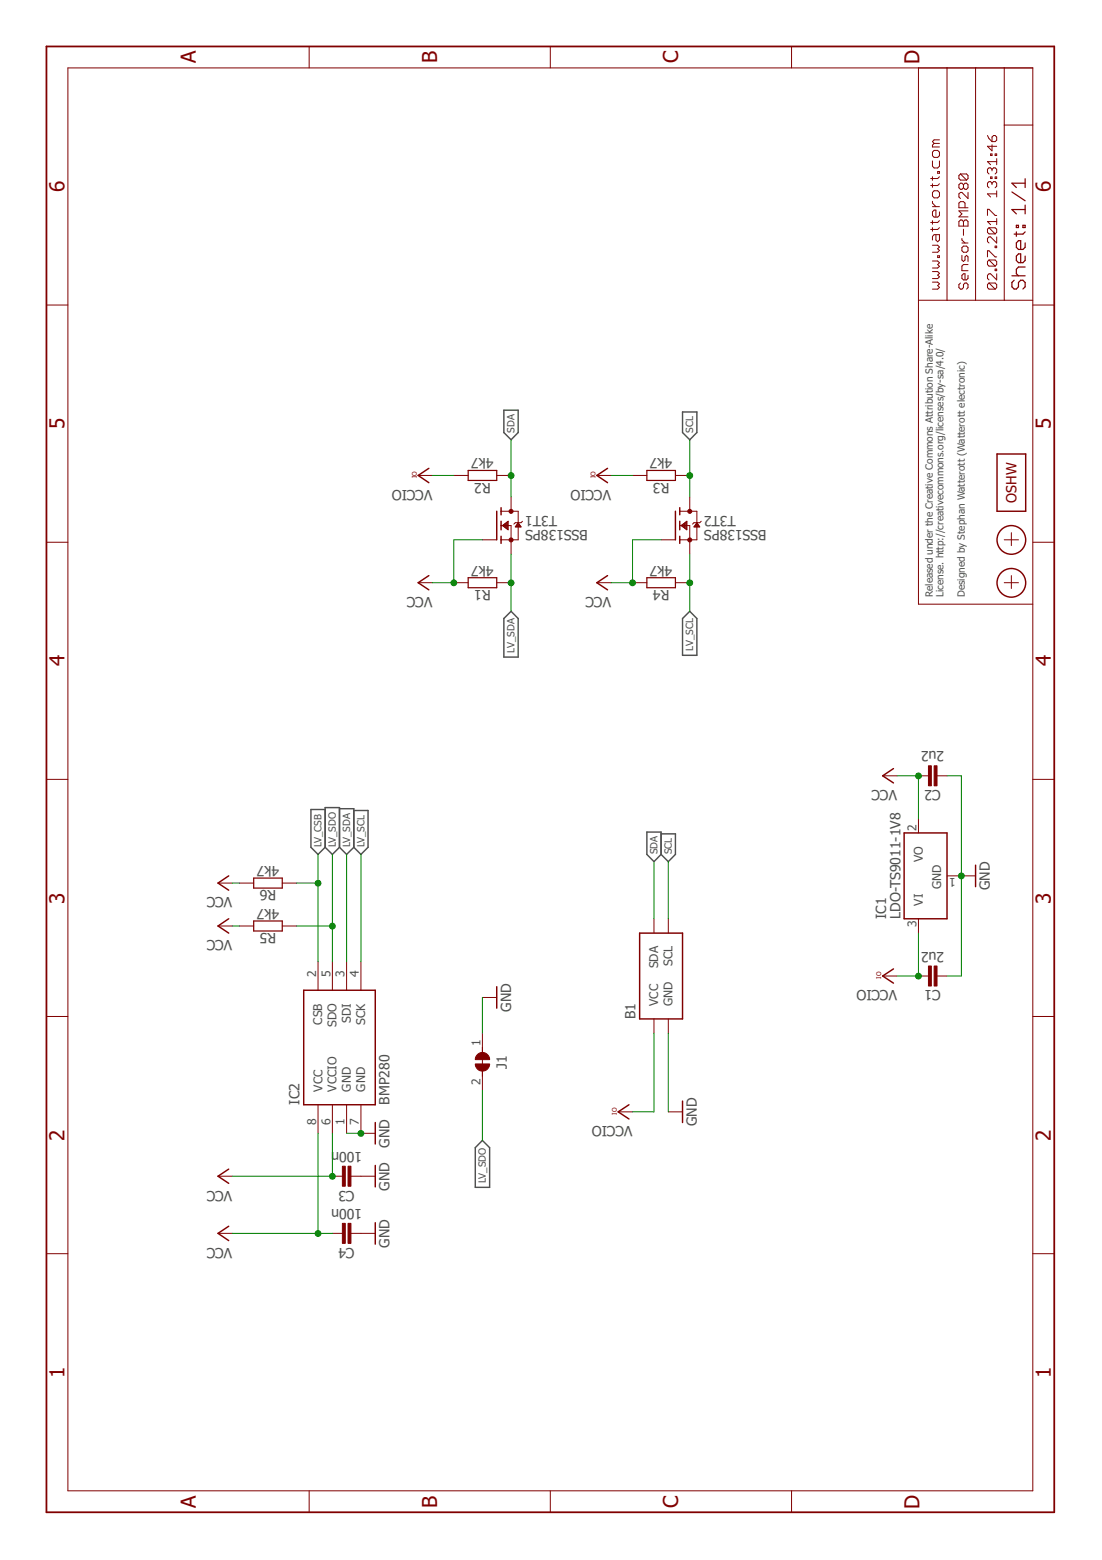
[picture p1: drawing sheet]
<?xml version="1.0" encoding="utf-8"?>
<!DOCTYPE eagle SYSTEM "eagle.dtd">
<eagle version="7.7.0">
<drawing>
<settings>
<setting alwaysvectorfont="no"/>
<setting verticaltext="up"/>
</settings>
<grid distance="0.1" unitdist="inch" unit="inch" style="lines" multiple="1" display="no" altdistance="0.01" altunitdist="inch" altunit="inch"/>
<schematic xreflabel="%F%N/%S.%C%R" xrefpart="/%S.%C%R">
<libraries>
<library name="we-symbol">
<symbols>
<symbol name="PASSER">
<wire x1="-1.016" y1="0" x2="1.27" y2="0" width="0.127" layer="94"/>
<wire x1="0" y1="1.27" x2="0" y2="-1.27" width="0.127" layer="94"/>
<circle x="0" y="0" radius="2.54" width="0.254" layer="94"/>
</symbol>
<symbol name="OSHW_LOGO">
<wire x1="5.08" y1="2.54" x2="5.08" y2="-2.54" width="0.254" layer="94"/>
<wire x1="5.08" y1="-2.54" x2="-5.08" y2="-2.54" width="0.254" layer="94"/>
<wire x1="-5.08" y1="-2.54" x2="-5.08" y2="2.54" width="0.254" layer="94"/>
<wire x1="-5.08" y1="2.54" x2="5.08" y2="2.54" width="0.254" layer="94"/>
<text x="0" y="0" size="1.778" layer="94" align="center">OSHW</text>
</symbol>
<symbol name="A4L-LOC">
<wire x1="256.54" y1="3.81" x2="256.54" y2="8.89" width="0.1016" layer="94"/>
<wire x1="256.54" y1="8.89" x2="256.54" y2="13.97" width="0.1016" layer="94"/>
<wire x1="256.54" y1="13.97" x2="256.54" y2="19.05" width="0.1016" layer="94"/>
<wire x1="256.54" y1="19.05" x2="256.54" y2="24.13" width="0.1016" layer="94"/>
<wire x1="161.29" y1="3.81" x2="161.29" y2="24.13" width="0.1016" layer="94"/>
<wire x1="161.29" y1="24.13" x2="215.265" y2="24.13" width="0.1016" layer="94"/>
<wire x1="215.265" y1="24.13" x2="256.54" y2="24.13" width="0.1016" layer="94"/>
<wire x1="246.38" y1="3.81" x2="246.38" y2="8.89" width="0.1016" layer="94"/>
<wire x1="246.38" y1="8.89" x2="256.54" y2="8.89" width="0.1016" layer="94"/>
<wire x1="246.38" y1="8.89" x2="215.265" y2="8.89" width="0.1016" layer="94"/>
<wire x1="215.265" y1="8.89" x2="215.265" y2="3.81" width="0.1016" layer="94"/>
<wire x1="215.265" y1="8.89" x2="215.265" y2="13.97" width="0.1016" layer="94"/>
<wire x1="215.265" y1="13.97" x2="256.54" y2="13.97" width="0.1016" layer="94"/>
<wire x1="215.265" y1="13.97" x2="215.265" y2="19.05" width="0.1016" layer="94"/>
<wire x1="215.265" y1="19.05" x2="256.54" y2="19.05" width="0.1016" layer="94"/>
<wire x1="215.265" y1="19.05" x2="215.265" y2="24.13" width="0.1016" layer="94"/>
<frame x1="0" y1="0" x2="260.35" y2="179.07" columns="6" rows="4" layer="94"/>
<text x="217.17" y="15.24" size="1.778" layer="94" font="vector">&gt;DRAWING_NAME</text>
<text x="217.17" y="10.16" size="1.778" layer="94" font="vector">&gt;LAST_DATE_TIME</text>
<text x="230.505" y="5.08" size="2.54" layer="94" font="vector">&gt;SHEET</text>
<text x="217.17" y="5.08" size="2.54" layer="94" font="vector">Sheet:</text>
<text x="217.17" y="20.32" size="2.032" layer="94" font="vector">www.watterott.com</text>
</symbol>
</symbols>
<devicesets>
<deviceset name="PASSER" prefix="X">
<gates>
<gate name="X" symbol="PASSER" x="0" y="0"/>
</gates>
<devices>
<device name="-07" package="PASSER_07MM">
<technologies>
<technology name=""/>
</technologies>
</device>
<device name="-04" package="PASSER_04MM">
<technologies>
<technology name=""/>
</technologies>
</device>
</devices>
</deviceset>
<deviceset name="OSHW_LOGO" prefix="LOGO">
<gates>
<gate name="L" symbol="OSHW_LOGO" x="0" y="0"/>
</gates>
<devices>
<device name="X0100" package="OSHW_6X100">
<technologies>
<technology name=""/>
</technologies>
</device>
<device name="X0150" package="OSHW_6X150">
<technologies>
<technology name=""/>
</technologies>
</device>
<device name="X0200" package="OSHW_6X200">
<technologies>
<technology name=""/>
</technologies>
</device>
<device name="X0070" package="OSHW_6X70">
<technologies>
<technology name=""/>
</technologies>
</device>
</devices>
</deviceset>
<deviceset name="FRAME-A4L" prefix="FRAME">
<gates>
<gate name="F" symbol="A4L-LOC" x="0" y="0"/>
</gates>
<devices>
<device name="">
<technologies>
<technology name=""/>
</technologies>
</device>
</devices>
</deviceset>
</devicesets>
</library>
<library name="we-rcl">
<symbols>
<symbol name="JUMPER2">
<wire x1="0.381" y1="0.635" x2="0.381" y2="-0.635" width="1.27" layer="94" curve="-180" cap="flat"/>
<wire x1="-0.381" y1="-0.635" x2="-0.381" y2="0.635" width="1.27" layer="94" curve="-180" cap="flat"/>
<wire x1="2.54" y1="0" x2="1.651" y2="0" width="0.1524" layer="94"/>
<wire x1="-2.54" y1="0" x2="-1.651" y2="0" width="0.1524" layer="94"/>
<text x="0" y="2.54" size="1.778" layer="95" align="bottom-center">&gt;NAME</text>
<pin name="2" x="5.08" y="0" visible="pad" length="short" direction="pas" rot="R180"/>
<pin name="1" x="-5.08" y="0" visible="pad" length="short" direction="pas"/>
</symbol>
<symbol name="CAPACITOR">
<pin name="1" x="-2.54" y="0" visible="off" length="point" direction="pas" swaplevel="1"/>
<pin name="2" x="2.54" y="0" visible="off" length="point" direction="pas" swaplevel="1" rot="R180"/>
<text x="0" y="2.54" size="1.778" layer="95" align="bottom-center">&gt;NAME</text>
<text x="0" y="-2.54" size="1.778" layer="96" align="top-center">&gt;VALUE</text>
<wire x1="-2.54" y1="0" x2="-0.762" y2="0" width="0.1524" layer="94"/>
<wire x1="2.54" y1="0" x2="0.762" y2="0" width="0.1524" layer="94"/>
<rectangle x1="-1.27" y1="-0.254" x2="2.286" y2="0.254" layer="94" rot="R90"/>
<rectangle x1="-2.286" y1="-0.254" x2="1.27" y2="0.254" layer="94" rot="R90"/>
</symbol>
<symbol name="RESISTOR">
<pin name="1" x="-5.08" y="0" visible="off" length="short" direction="pas" swaplevel="1"/>
<pin name="2" x="5.08" y="0" visible="off" length="short" direction="pas" swaplevel="1" rot="R180"/>
<wire x1="-2.54" y1="0.889" x2="2.54" y2="0.889" width="0.2032" layer="94"/>
<wire x1="2.54" y1="0.889" x2="2.54" y2="-0.889" width="0.2032" layer="94"/>
<wire x1="2.54" y1="-0.889" x2="-2.54" y2="-0.889" width="0.2032" layer="94"/>
<wire x1="-2.54" y1="-0.889" x2="-2.54" y2="0.889" width="0.2032" layer="94"/>
<text x="0" y="1.27" size="1.778" layer="95" align="bottom-center">&gt;NAME</text>
<text x="0" y="-1.27" size="1.778" layer="96" align="top-center">&gt;VALUE</text>
</symbol>
</symbols>
<devicesets>
<deviceset name="JUMPER2" prefix="J">
<gates>
<gate name="J" symbol="JUMPER2" x="0" y="0"/>
</gates>
<devices>
<device name="-0603" package="JUMPER2-0603">
<connects>
<connect gate="J" pin="1" pad="1"/>
<connect gate="J" pin="2" pad="2"/>
</connects>
<technologies>
<technology name=""/>
</technologies>
</device>
<device name="-0603-NC" package="JUMPER2-0603_NC">
<connects>
<connect gate="J" pin="1" pad="1"/>
<connect gate="J" pin="2" pad="2"/>
</connects>
<technologies>
<technology name=""/>
</technologies>
</device>
<device name="-0402" package="JUMPER2-0402">
<connects>
<connect gate="J" pin="1" pad="1"/>
<connect gate="J" pin="2" pad="2"/>
</connects>
<technologies>
<technology name=""/>
</technologies>
</device>
<device name="-0402-NC" package="JUMPER2-0402_NC">
<connects>
<connect gate="J" pin="1" pad="1"/>
<connect gate="J" pin="2" pad="2"/>
</connects>
<technologies>
<technology name=""/>
</technologies>
</device>
<device name="-0201" package="JUMPER2-0201">
<connects>
<connect gate="J" pin="1" pad="1"/>
<connect gate="J" pin="2" pad="2"/>
</connects>
<technologies>
<technology name=""/>
</technologies>
</device>
<device name="-0201-NC" package="JUMPER2-0201_NC">
<connects>
<connect gate="J" pin="1" pad="1"/>
<connect gate="J" pin="2" pad="2"/>
</connects>
<technologies>
<technology name=""/>
</technologies>
</device>
</devices>
</deviceset>
<deviceset name="CAPACITOR" prefix="C" uservalue="yes">
<gates>
<gate name="C" symbol="CAPACITOR" x="0" y="0"/>
</gates>
<devices>
<device name="-0402" package="C0402">
<connects>
<connect gate="C" pin="1" pad="1"/>
<connect gate="C" pin="2" pad="2"/>
</connects>
<technologies>
<technology name=""/>
</technologies>
</device>
<device name="-0603" package="C0603">
<connects>
<connect gate="C" pin="1" pad="1"/>
<connect gate="C" pin="2" pad="2"/>
</connects>
<technologies>
<technology name=""/>
</technologies>
</device>
<device name="-0805" package="C0805">
<connects>
<connect gate="C" pin="1" pad="1"/>
<connect gate="C" pin="2" pad="2"/>
</connects>
<technologies>
<technology name=""/>
</technologies>
</device>
<device name="-1206" package="C1206">
<connects>
<connect gate="C" pin="1" pad="1"/>
<connect gate="C" pin="2" pad="2"/>
</connects>
<technologies>
<technology name=""/>
</technologies>
</device>
<device name="-0201" package="C0201">
<connects>
<connect gate="C" pin="1" pad="1"/>
<connect gate="C" pin="2" pad="2"/>
</connects>
<technologies>
<technology name=""/>
</technologies>
</device>
<device name="-1210" package="C1210">
<connects>
<connect gate="C" pin="1" pad="1"/>
<connect gate="C" pin="2" pad="2"/>
</connects>
<technologies>
<technology name=""/>
</technologies>
</device>
<device name="-1808" package="C1808">
<connects>
<connect gate="C" pin="1" pad="1"/>
<connect gate="C" pin="2" pad="2"/>
</connects>
<technologies>
<technology name=""/>
</technologies>
</device>
<device name="-1812" package="C1812">
<connects>
<connect gate="C" pin="1" pad="1"/>
<connect gate="C" pin="2" pad="2"/>
</connects>
<technologies>
<technology name=""/>
</technologies>
</device>
<device name="-1825" package="C1825">
<connects>
<connect gate="C" pin="1" pad="1"/>
<connect gate="C" pin="2" pad="2"/>
</connects>
<technologies>
<technology name=""/>
</technologies>
</device>
</devices>
</deviceset>
<deviceset name="RESISTOR" prefix="R" uservalue="yes">
<gates>
<gate name="R" symbol="RESISTOR" x="0" y="0"/>
</gates>
<devices>
<device name="-0603" package="C0603">
<connects>
<connect gate="R" pin="1" pad="1"/>
<connect gate="R" pin="2" pad="2"/>
</connects>
<technologies>
<technology name=""/>
</technologies>
</device>
<device name="-0805" package="C0805">
<connects>
<connect gate="R" pin="1" pad="1"/>
<connect gate="R" pin="2" pad="2"/>
</connects>
<technologies>
<technology name=""/>
</technologies>
</device>
<device name="-0402" package="C0402">
<connects>
<connect gate="R" pin="1" pad="1"/>
<connect gate="R" pin="2" pad="2"/>
</connects>
<technologies>
<technology name=""/>
</technologies>
</device>
<device name="-1206" package="C1206">
<connects>
<connect gate="R" pin="1" pad="1"/>
<connect gate="R" pin="2" pad="2"/>
</connects>
<technologies>
<technology name=""/>
</technologies>
</device>
<device name="-0201" package="C0201">
<connects>
<connect gate="R" pin="1" pad="1"/>
<connect gate="R" pin="2" pad="2"/>
</connects>
<technologies>
<technology name=""/>
</technologies>
</device>
<device name="-1210" package="C1210">
<connects>
<connect gate="R" pin="1" pad="1"/>
<connect gate="R" pin="2" pad="2"/>
</connects>
<technologies>
<technology name=""/>
</technologies>
</device>
<device name="-1808" package="C1808">
<connects>
<connect gate="R" pin="1" pad="1"/>
<connect gate="R" pin="2" pad="2"/>
</connects>
<technologies>
<technology name=""/>
</technologies>
</device>
<device name="-1812" package="C1812">
<connects>
<connect gate="R" pin="1" pad="1"/>
<connect gate="R" pin="2" pad="2"/>
</connects>
<technologies>
<technology name=""/>
</technologies>
</device>
<device name="-1825" package="C1825">
<connects>
<connect gate="R" pin="1" pad="1"/>
<connect gate="R" pin="2" pad="2"/>
</connects>
<technologies>
<technology name=""/>
</technologies>
</device>
<device name="-07" package="R0207/7">
<connects>
<connect gate="R" pin="1" pad="1"/>
<connect gate="R" pin="2" pad="2"/>
</connects>
<technologies>
<technology name=""/>
</technologies>
</device>
<device name="-10" package="R0207/10">
<connects>
<connect gate="R" pin="1" pad="1"/>
<connect gate="R" pin="2" pad="2"/>
</connects>
<technologies>
<technology name=""/>
</technologies>
</device>
<device name="-12" package="R0207/12">
<connects>
<connect gate="R" pin="1" pad="1"/>
<connect gate="R" pin="2" pad="2"/>
</connects>
<technologies>
<technology name=""/>
</technologies>
</device>
<device name="-15" package="R0207/15">
<connects>
<connect gate="R" pin="1" pad="1"/>
<connect gate="R" pin="2" pad="2"/>
</connects>
<technologies>
<technology name=""/>
</technologies>
</device>
<device name="10LP" package="R0207/10-LARGE_PADS">
<connects>
<connect gate="R" pin="1" pad="1"/>
<connect gate="R" pin="2" pad="2"/>
</connects>
<technologies>
<technology name=""/>
</technologies>
</device>
</devices>
</deviceset>
</devicesets>
</library>
<library name="supply1">
<symbols>
<symbol name="GND">
<wire x1="-1.905" y1="0" x2="1.905" y2="0" width="0.254" layer="94"/>
<text x="-2.54" y="-2.54" size="1.778" layer="96">&gt;VALUE</text>
<pin name="GND" x="0" y="2.54" visible="off" length="short" direction="sup" rot="R270"/>
</symbol>
<symbol name="VCC">
<wire x1="1.27" y1="-1.905" x2="0" y2="0" width="0.254" layer="94"/>
<wire x1="0" y1="0" x2="-1.27" y2="-1.905" width="0.254" layer="94"/>
<text x="-2.54" y="-2.54" size="1.778" layer="96" rot="R90">&gt;VALUE</text>
<pin name="VCC" x="0" y="-2.54" visible="off" length="short" direction="sup" rot="R90"/>
</symbol>
<symbol name="VCCIO">
<wire x1="1.27" y1="-1.905" x2="0" y2="0" width="0.254" layer="94"/>
<wire x1="0" y1="0" x2="-1.27" y2="-1.905" width="0.254" layer="94"/>
<text x="-2.54" y="-2.54" size="1.778" layer="96" rot="R90">&gt;VALUE</text>
<text x="-0.508" y="0.254" size="0.8128" layer="94">IO</text>
<pin name="VCCIO" x="0" y="-2.54" visible="off" length="short" direction="sup" rot="R90"/>
</symbol>
</symbols>
<devicesets>
<deviceset name="GND" prefix="GND">
<gates>
<gate name="1" symbol="GND" x="0" y="0"/>
</gates>
<devices>
<device name="">
<technologies>
<technology name=""/>
</technologies>
</device>
</devices>
</deviceset>
<deviceset name="VCC" prefix="P+">
<gates>
<gate name="VCC" symbol="VCC" x="0" y="0"/>
</gates>
<devices>
<device name="">
<technologies>
<technology name=""/>
</technologies>
</device>
</devices>
</deviceset>
<deviceset name="VCCIO" prefix="VCC">
<gates>
<gate name="G$1" symbol="VCCIO" x="0" y="0"/>
</gates>
<devices>
<device name="">
<technologies>
<technology name=""/>
</technologies>
</device>
</devices>
</deviceset>
</devicesets>
</library>
<library name="we-sensor">
<symbols>
<symbol name="BMP280">
<pin name="GND@1" x="-15.24" y="0" length="middle" direction="pwr"/>
<pin name="CSB" x="15.24" y="5.08" length="middle" direction="in" rot="R180"/>
<pin name="SDI" x="15.24" y="0" length="middle" rot="R180"/>
<pin name="SCK" x="15.24" y="-2.54" length="middle" rot="R180"/>
<pin name="SDO" x="15.24" y="2.54" length="middle" rot="R180"/>
<pin name="VCCIO" x="-15.24" y="2.54" length="middle" direction="pwr"/>
<pin name="GND@2" x="-15.24" y="-2.54" length="middle" direction="pwr"/>
<pin name="VCC" x="-15.24" y="5.08" length="middle" direction="pwr"/>
<wire x1="10.16" y1="7.62" x2="-10.16" y2="7.62" width="0.254" layer="94"/>
<wire x1="-10.16" y1="7.62" x2="-10.16" y2="-5.08" width="0.254" layer="94"/>
<wire x1="-10.16" y1="-5.08" x2="10.16" y2="-5.08" width="0.254" layer="94"/>
<wire x1="10.16" y1="-5.08" x2="10.16" y2="7.62" width="0.254" layer="94"/>
<text x="-10.16" y="10.16" size="1.778" layer="95" align="top-left">&gt;NAME</text>
<text x="-10.16" y="-7.62" size="1.778" layer="96">&gt;VALUE</text>
</symbol>
</symbols>
<devicesets>
<deviceset name="BMP280" prefix="IC">
<gates>
<gate name="IC" symbol="BMP280" x="0" y="0"/>
</gates>
<devices>
<device name="" package="LGA8">
<connects>
<connect gate="IC" pin="CSB" pad="2"/>
<connect gate="IC" pin="GND@1" pad="1"/>
<connect gate="IC" pin="GND@2" pad="7"/>
<connect gate="IC" pin="SCK" pad="4"/>
<connect gate="IC" pin="SDI" pad="3"/>
<connect gate="IC" pin="SDO" pad="5"/>
<connect gate="IC" pin="VCC" pad="8"/>
<connect gate="IC" pin="VCCIO" pad="6"/>
</connects>
<technologies>
<technology name=""/>
</technologies>
</device>
</devices>
</deviceset>
</devicesets>
</library>
<library name="we-power">
<symbols>
<symbol name="78XX">
<wire x1="-7.62" y1="-5.08" x2="7.62" y2="-5.08" width="0.254" layer="94"/>
<wire x1="7.62" y1="-5.08" x2="7.62" y2="2.54" width="0.254" layer="94"/>
<wire x1="7.62" y1="2.54" x2="-7.62" y2="2.54" width="0.254" layer="94"/>
<wire x1="-7.62" y1="2.54" x2="-7.62" y2="-5.08" width="0.254" layer="94"/>
<text x="-7.62" y="5.715" size="1.778" layer="95">&gt;NAME</text>
<text x="-7.62" y="3.175" size="1.778" layer="96">&gt;VALUE</text>
<text x="-2.286" y="-4.064" size="1.524" layer="95">GND</text>
<pin name="VI" x="-10.16" y="0" length="short" direction="in"/>
<pin name="GND" x="0" y="-7.62" visible="pad" length="short" direction="pas" rot="R90"/>
<pin name="VO" x="10.16" y="0" length="short" direction="pas" rot="R180"/>
</symbol>
</symbols>
<devicesets>
<deviceset name="LDO" prefix="IC">
<gates>
<gate name="A" symbol="78XX" x="0" y="0"/>
</gates>
<devices>
<device name="-TS5204-3V3" package="SOT23">
<connects>
<connect gate="A" pin="GND" pad="3"/>
<connect gate="A" pin="VI" pad="2"/>
<connect gate="A" pin="VO" pad="1"/>
</connects>
<technologies>
<technology name="">
<attribute name="NRND" value="NRND" constant="no"/>
</technology>
</technologies>
</device>
<device name="-TS1117-3V3" package="SOT223">
<connects>
<connect gate="A" pin="GND" pad="1"/>
<connect gate="A" pin="VI" pad="3"/>
<connect gate="A" pin="VO" pad="2 4"/>
</connects>
<technologies>
<technology name=""/>
</technologies>
</device>
<device name="-78MXX" package="SOT252">
<connects>
<connect gate="A" pin="GND" pad="2"/>
<connect gate="A" pin="VI" pad="1"/>
<connect gate="A" pin="VO" pad="3"/>
</connects>
<technologies>
<technology name=""/>
</technologies>
</device>
<device name="-TS1117-5V" package="SOT223">
<connects>
<connect gate="A" pin="GND" pad="1"/>
<connect gate="A" pin="VI" pad="3"/>
<connect gate="A" pin="VO" pad="2 4"/>
</connects>
<technologies>
<technology name=""/>
</technologies>
</device>
<device name="-TS5204-5V" package="SOT23">
<connects>
<connect gate="A" pin="GND" pad="3"/>
<connect gate="A" pin="VI" pad="2"/>
<connect gate="A" pin="VO" pad="1"/>
</connects>
<technologies>
<technology name="">
<attribute name="NRND" value="NRND" constant="no"/>
</technology>
</technologies>
</device>
<device name="-TS9011-5V" package="SOT23">
<connects>
<connect gate="A" pin="GND" pad="1"/>
<connect gate="A" pin="VI" pad="3"/>
<connect gate="A" pin="VO" pad="2"/>
</connects>
<technologies>
<technology name=""/>
</technologies>
</device>
<device name="-TS9011-3V3" package="SOT23">
<connects>
<connect gate="A" pin="GND" pad="1"/>
<connect gate="A" pin="VI" pad="3"/>
<connect gate="A" pin="VO" pad="2"/>
</connects>
<technologies>
<technology name=""/>
</technologies>
</device>
</devices>
</deviceset>
</devicesets>
</library>
<library name="we-transistor">
<symbols>
<symbol name="MOSFET_N-CHN">
<text x="2.54" y="0" size="1.778" layer="95">&gt;NAME</text>
<text x="2.54" y="-2.54" size="1.778" layer="96">&gt;VALUE</text>
<pin name="G" x="-5.08" y="-2.54" visible="off" length="short" direction="pas"/>
<pin name="D" x="0" y="5.08" visible="off" length="short" direction="pas" rot="R270"/>
<pin name="S" x="0" y="-5.08" visible="off" length="short" direction="pas" rot="R90"/>
<wire x1="-1.778" y1="0.762" x2="-1.778" y2="0" width="0.254" layer="94"/>
<wire x1="-1.778" y1="0" x2="-1.778" y2="-0.762" width="0.254" layer="94"/>
<wire x1="-1.778" y1="3.175" x2="-1.778" y2="2.54" width="0.254" layer="94"/>
<wire x1="-1.778" y1="2.54" x2="-1.778" y2="1.905" width="0.254" layer="94"/>
<wire x1="-1.778" y1="0" x2="0" y2="0" width="0.1524" layer="94"/>
<wire x1="0" y1="0" x2="0" y2="-2.54" width="0.1524" layer="94"/>
<wire x1="-1.778" y1="-1.905" x2="-1.778" y2="-2.54" width="0.254" layer="94"/>
<wire x1="-1.778" y1="-2.54" x2="-1.778" y2="-3.175" width="0.254" layer="94"/>
<wire x1="-2.54" y1="2.54" x2="-2.54" y2="-2.54" width="0.254" layer="94"/>
<wire x1="0" y1="-2.54" x2="-1.778" y2="-2.54" width="0.1524" layer="94"/>
<wire x1="1.27" y1="2.54" x2="1.27" y2="0.508" width="0.1524" layer="94"/>
<wire x1="1.27" y1="0.508" x2="1.27" y2="-2.54" width="0.1524" layer="94"/>
<wire x1="0" y1="-2.54" x2="1.27" y2="-2.54" width="0.1524" layer="94"/>
<wire x1="-1.778" y1="2.54" x2="1.27" y2="2.54" width="0.1524" layer="94"/>
<wire x1="2.032" y1="0.762" x2="1.778" y2="0.508" width="0.1524" layer="94"/>
<wire x1="1.778" y1="0.508" x2="1.27" y2="0.508" width="0.1524" layer="94"/>
<wire x1="1.27" y1="0.508" x2="0.762" y2="0.508" width="0.1524" layer="94"/>
<wire x1="0.762" y1="0.508" x2="0.508" y2="0.254" width="0.1524" layer="94"/>
<circle x="0" y="-2.54" radius="0.3592" width="0" layer="94"/>
<circle x="0" y="2.54" radius="0.3592" width="0" layer="94"/>
<polygon width="0.1524" layer="94">
<vertex x="1.27" y="0.508"/>
<vertex x="0.762" y="-0.254"/>
<vertex x="1.778" y="-0.254"/>
</polygon>
<polygon width="0.1524" layer="94">
<vertex x="-1.524" y="0"/>
<vertex x="-0.508" y="0.762"/>
<vertex x="-0.508" y="-0.762"/>
</polygon>
</symbol>
</symbols>
<devicesets>
<deviceset name="BSS138PS" prefix="T">
<gates>
<gate name="T1" symbol="MOSFET_N-CHN" x="0" y="10.16"/>
<gate name="T2" symbol="MOSFET_N-CHN" x="0" y="-10.16"/>
</gates>
<devices>
<device name="" package="SOT363">
<connects>
<connect gate="T1" pin="D" pad="6"/>
<connect gate="T1" pin="G" pad="2"/>
<connect gate="T1" pin="S" pad="1"/>
<connect gate="T2" pin="D" pad="3"/>
<connect gate="T2" pin="G" pad="5"/>
<connect gate="T2" pin="S" pad="4"/>
</connects>
<technologies>
<technology name=""/>
</technologies>
</device>
</devices>
</deviceset>
</devicesets>
</library>
<library name="we-board">
<symbols>
<symbol name="SENSEBOX_I2C">
<wire x1="-7.62" y1="2.54" x2="-7.62" y2="-5.08" width="0.254" layer="94"/>
<wire x1="-7.62" y1="-5.08" x2="7.62" y2="-5.08" width="0.254" layer="94"/>
<wire x1="7.62" y1="-5.08" x2="7.62" y2="2.54" width="0.254" layer="94"/>
<wire x1="7.62" y1="2.54" x2="-7.62" y2="2.54" width="0.254" layer="94"/>
<text x="-7.62" y="5.08" size="1.778" layer="95" align="top-left">&gt;NAME</text>
<text x="-7.62" y="-7.62" size="1.778" layer="96">&gt;Value</text>
<pin name="SDA" x="10.16" y="0" visible="pin" length="short" rot="R180"/>
<pin name="SCL" x="10.16" y="-2.54" visible="pin" length="short" rot="R180"/>
<pin name="VCC" x="-10.16" y="0" visible="pin" length="short" direction="pwr"/>
<pin name="GND" x="-10.16" y="-2.54" visible="pin" length="short" direction="pwr"/>
</symbol>
</symbols>
<devicesets>
<deviceset name="SENSEBOX_I2C" prefix="B" uservalue="yes">
<gates>
<gate name="BOARD" symbol="SENSEBOX_I2C" x="0" y="0"/>
</gates>
<devices>
<device name="" package="SENSEBOX_I2C">
<connects>
<connect gate="BOARD" pin="GND" pad="GND"/>
<connect gate="BOARD" pin="SCL" pad="SCL"/>
<connect gate="BOARD" pin="SDA" pad="SDA"/>
<connect gate="BOARD" pin="VCC" pad="VCC"/>
</connects>
<technologies>
<technology name=""/>
</technologies>
</device>
</devices>
</deviceset>
</devicesets>
</library>
</libraries>
<attributes>
</attributes>
<variantdefs>
</variantdefs>
<classes>
<class number="0" name="default" width="0" drill="0">
</class>
</classes>
<parts>
<part name="GND1" library="supply1" deviceset="GND" device=""/>
<part name="P+1" library="supply1" deviceset="VCC" device=""/>
<part name="J1" library="we-rcl" deviceset="JUMPER2" device="-0402-NC"/>
<part name="GND3" library="supply1" deviceset="GND" device=""/>
<part name="GND4" library="supply1" deviceset="GND" device=""/>
<part name="P+3" library="supply1" deviceset="VCC" device=""/>
<part name="X1" library="we-symbol" deviceset="PASSER" device="-07"/>
<part name="X2" library="we-symbol" deviceset="PASSER" device="-07"/>
<part name="LOGO2" library="we-symbol" deviceset="OSHW_LOGO" device="X0070"/>
<part name="IC2" library="we-sensor" deviceset="BMP280" device=""/>
<part name="IC1" library="we-power" deviceset="LDO" device="-TS9011-3V3" value="LDO-TS9011-1V8"/>
<part name="C1" library="we-rcl" deviceset="CAPACITOR" device="-0402" value="2u2"/>
<part name="C2" library="we-rcl" deviceset="CAPACITOR" device="-0402" value="2u2"/>
<part name="C3" library="we-rcl" deviceset="CAPACITOR" device="-0402" value="100n"/>
<part name="C4" library="we-rcl" deviceset="CAPACITOR" device="-0402" value="100n"/>
<part name="P+2" library="supply1" deviceset="VCC" device=""/>
<part name="GND2" library="supply1" deviceset="GND" device=""/>
<part name="R2" library="we-rcl" deviceset="RESISTOR" device="-0402" value="4k7"/>
<part name="R1" library="we-rcl" deviceset="RESISTOR" device="-0402" value="4k7"/>
<part name="VCC1" library="supply1" deviceset="VCCIO" device=""/>
<part name="P+5" library="supply1" deviceset="VCC" device=""/>
<part name="R3" library="we-rcl" deviceset="RESISTOR" device="-0402" value="4k7"/>
<part name="R4" library="we-rcl" deviceset="RESISTOR" device="-0402" value="4k7"/>
<part name="VCC2" library="supply1" deviceset="VCCIO" device=""/>
<part name="VCC3" library="supply1" deviceset="VCCIO" device=""/>
<part name="GND5" library="supply1" deviceset="GND" device=""/>
<part name="P+6" library="supply1" deviceset="VCC" device=""/>
<part name="VCC4" library="supply1" deviceset="VCCIO" device=""/>
<part name="T3" library="we-transistor" deviceset="BSS138PS" device=""/>
<part name="GND6" library="supply1" deviceset="GND" device=""/>
<part name="B1" library="we-board" deviceset="SENSEBOX_I2C" device=""/>
<part name="R5" library="we-rcl" deviceset="RESISTOR" device="-0402" value="4k7"/>
<part name="R6" library="we-rcl" deviceset="RESISTOR" device="-0402" value="4k7"/>
<part name="P+4" library="supply1" deviceset="VCC" device=""/>
<part name="P+7" library="supply1" deviceset="VCC" device=""/>
<part name="FRAME1" library="we-symbol" deviceset="FRAME-A4L" device=""/>
</parts>
<sheets>
<sheet>
<plain>
<wire x1="82.55" y1="101.6" x2="77.47" y2="101.6" width="0.1524" layer="94"/>
<text x="162.56" y="22.86" size="1.27" layer="95" align="top-left">Released under the Creative Commons Attribution Share-Alike 
License. http://creativecommons.org/licenses/by-sa/4.0/

Designed by Stephan Watterott (Watterott electronic)</text>
</plain>
<instances>
<instance part="GND1" gate="1" x="67.31" y="120.65"/>
<instance part="P+1" gate="VCC" x="165.1" y="113.03"/>
<instance part="J1" gate="J" x="80.01" y="101.6" rot="R180"/>
<instance part="GND3" gate="1" x="59.69" y="120.65"/>
<instance part="GND4" gate="1" x="71.12" y="66.04"/>
<instance part="P+3" gate="VCC" x="59.69" y="148.59"/>
<instance part="X1" gate="X" x="165.1" y="7.62"/>
<instance part="X2" gate="X" x="172.72" y="7.62"/>
<instance part="LOGO2" gate="L" x="182.88" y="7.62"/>
<instance part="IC2" gate="IC" x="82.55" y="125.73"/>
<instance part="IC1" gate="A" x="113.03" y="24.13"/>
<instance part="C1" gate="C" x="95.25" y="21.59" rot="R90"/>
<instance part="C2" gate="C" x="130.81" y="21.59" rot="R90"/>
<instance part="C3" gate="C" x="59.69" y="125.73" rot="R90"/>
<instance part="C4" gate="C" x="49.53" y="125.73" rot="R90"/>
<instance part="P+2" gate="VCC" x="49.53" y="148.59"/>
<instance part="GND2" gate="1" x="49.53" y="120.65"/>
<instance part="R2" gate="R" x="184.15" y="101.6" rot="R90"/>
<instance part="R1" gate="R" x="165.1" y="101.6" rot="R90"/>
<instance part="VCC1" gate="G$1" x="184.15" y="113.03"/>
<instance part="P+5" gate="VCC" x="165.1" y="81.28"/>
<instance part="R3" gate="R" x="184.15" y="69.85" rot="R90"/>
<instance part="R4" gate="R" x="165.1" y="69.85" rot="R90"/>
<instance part="VCC2" gate="G$1" x="184.15" y="81.28"/>
<instance part="VCC3" gate="G$1" x="71.12" y="77.47"/>
<instance part="GND5" gate="1" x="113.03" y="13.97"/>
<instance part="P+6" gate="VCC" x="130.81" y="30.48"/>
<instance part="VCC4" gate="G$1" x="95.25" y="30.48"/>
<instance part="T3" gate="T1" x="175.26" y="96.52" rot="R270"/>
<instance part="T3" gate="T2" x="175.26" y="64.77" rot="R270"/>
<instance part="GND6" gate="1" x="91.44" y="99.06"/>
<instance part="B1" gate="BOARD" x="95.25" y="71.12"/>
<instance part="R5" gate="R" x="104.14" y="139.7" rot="R90"/>
<instance part="R6" gate="R" x="111.76" y="139.7" rot="R90"/>
<instance part="P+4" gate="VCC" x="104.14" y="148.59"/>
<instance part="P+7" gate="VCC" x="111.76" y="148.59"/>
<instance part="FRAME1" gate="F" x="0" y="0"/>
</instances>
<busses>
</busses>
<nets>
<net name="GND" class="0">
<segment>
<pinref part="GND3" gate="1" pin="GND"/>
<pinref part="C3" gate="C" pin="1"/>
</segment>
<segment>
<pinref part="GND4" gate="1" pin="GND"/>
<wire x1="85.09" y1="68.58" x2="71.12" y2="68.58" width="0.1524" layer="91"/>
<pinref part="B1" gate="BOARD" pin="GND"/>
</segment>
<segment>
<pinref part="IC2" gate="IC" pin="GND@2"/>
<pinref part="GND1" gate="1" pin="GND"/>
<pinref part="IC2" gate="IC" pin="GND@1"/>
<wire x1="67.31" y1="123.19" x2="67.31" y2="125.73" width="0.1524" layer="91"/>
<junction x="67.31" y="123.19"/>
</segment>
<segment>
<pinref part="C4" gate="C" pin="1"/>
<pinref part="GND2" gate="1" pin="GND"/>
</segment>
<segment>
<pinref part="IC1" gate="A" pin="GND"/>
<pinref part="C1" gate="C" pin="1"/>
<wire x1="113.03" y1="16.51" x2="95.25" y2="16.51" width="0.1524" layer="91"/>
<wire x1="95.25" y1="16.51" x2="95.25" y2="19.05" width="0.1524" layer="91"/>
<pinref part="C2" gate="C" pin="1"/>
<wire x1="113.03" y1="16.51" x2="130.81" y2="16.51" width="0.1524" layer="91"/>
<wire x1="130.81" y1="16.51" x2="130.81" y2="19.05" width="0.1524" layer="91"/>
<junction x="113.03" y="16.51"/>
<pinref part="GND5" gate="1" pin="GND"/>
</segment>
<segment>
<pinref part="J1" gate="J" pin="1"/>
<pinref part="GND6" gate="1" pin="GND"/>
<wire x1="91.44" y1="101.6" x2="85.09" y2="101.6" width="0.1524" layer="91"/>
</segment>
</net>
<net name="SCL" class="0">
<segment>
<label x="115.57" y="68.58" size="1.27" layer="95" xref="yes"/>
<wire x1="105.41" y1="68.58" x2="115.57" y2="68.58" width="0.1524" layer="91"/>
<pinref part="B1" gate="BOARD" pin="SCL"/>
</segment>
<segment>
<wire x1="190.5" y1="64.77" x2="184.15" y2="64.77" width="0.1524" layer="91"/>
<label x="190.5" y="64.77" size="1.27" layer="95" xref="yes"/>
<pinref part="R3" gate="R" pin="1"/>
<wire x1="184.15" y1="64.77" x2="180.34" y2="64.77" width="0.1524" layer="91"/>
<junction x="184.15" y="64.77"/>
<pinref part="T3" gate="T2" pin="D"/>
</segment>
</net>
<net name="SDA" class="0">
<segment>
<label x="115.57" y="71.12" size="1.27" layer="95" xref="yes"/>
<wire x1="105.41" y1="71.12" x2="115.57" y2="71.12" width="0.1524" layer="91"/>
<pinref part="B1" gate="BOARD" pin="SDA"/>
</segment>
<segment>
<wire x1="190.5" y1="96.52" x2="184.15" y2="96.52" width="0.1524" layer="91"/>
<label x="190.5" y="96.52" size="1.27" layer="95" xref="yes"/>
<pinref part="R2" gate="R" pin="1"/>
<wire x1="184.15" y1="96.52" x2="180.34" y2="96.52" width="0.1524" layer="91"/>
<junction x="184.15" y="96.52"/>
<pinref part="T3" gate="T1" pin="D"/>
</segment>
</net>
<net name="VCC" class="0">
<segment>
<pinref part="IC2" gate="IC" pin="VCCIO"/>
<wire x1="67.31" y1="128.27" x2="59.69" y2="128.27" width="0.1524" layer="91"/>
<pinref part="C3" gate="C" pin="2"/>
<pinref part="P+3" gate="VCC" pin="VCC"/>
<wire x1="59.69" y1="128.27" x2="59.69" y2="146.05" width="0.1524" layer="91"/>
<junction x="59.69" y="128.27"/>
</segment>
<segment>
<pinref part="IC2" gate="IC" pin="VCC"/>
<pinref part="C4" gate="C" pin="2"/>
<wire x1="67.31" y1="130.81" x2="49.53" y2="130.81" width="0.1524" layer="91"/>
<wire x1="49.53" y1="130.81" x2="49.53" y2="128.27" width="0.1524" layer="91"/>
<pinref part="P+2" gate="VCC" pin="VCC"/>
<wire x1="49.53" y1="130.81" x2="49.53" y2="146.05" width="0.1524" layer="91"/>
<junction x="49.53" y="130.81"/>
</segment>
<segment>
<pinref part="R1" gate="R" pin="2"/>
<wire x1="165.1" y1="106.68" x2="172.72" y2="106.68" width="0.1524" layer="91"/>
<wire x1="172.72" y1="106.68" x2="172.72" y2="101.6" width="0.1524" layer="91"/>
<pinref part="P+1" gate="VCC" pin="VCC"/>
<wire x1="165.1" y1="106.68" x2="165.1" y2="110.49" width="0.1524" layer="91"/>
<junction x="165.1" y="106.68"/>
<pinref part="T3" gate="T1" pin="G"/>
</segment>
<segment>
<pinref part="R4" gate="R" pin="2"/>
<wire x1="165.1" y1="74.93" x2="172.72" y2="74.93" width="0.1524" layer="91"/>
<wire x1="172.72" y1="74.93" x2="172.72" y2="69.85" width="0.1524" layer="91"/>
<pinref part="P+5" gate="VCC" pin="VCC"/>
<wire x1="165.1" y1="74.93" x2="165.1" y2="78.74" width="0.1524" layer="91"/>
<junction x="165.1" y="74.93"/>
<pinref part="T3" gate="T2" pin="G"/>
</segment>
<segment>
<pinref part="IC1" gate="A" pin="VO"/>
<pinref part="C2" gate="C" pin="2"/>
<wire x1="123.19" y1="24.13" x2="130.81" y2="24.13" width="0.1524" layer="91"/>
<pinref part="P+6" gate="VCC" pin="VCC"/>
<wire x1="130.81" y1="24.13" x2="130.81" y2="27.94" width="0.1524" layer="91"/>
<junction x="130.81" y="24.13"/>
</segment>
<segment>
<pinref part="R6" gate="R" pin="2"/>
<pinref part="P+7" gate="VCC" pin="VCC"/>
<wire x1="111.76" y1="144.78" x2="111.76" y2="146.05" width="0.1524" layer="91"/>
</segment>
<segment>
<pinref part="R5" gate="R" pin="2"/>
<pinref part="P+4" gate="VCC" pin="VCC"/>
<wire x1="104.14" y1="144.78" x2="104.14" y2="146.05" width="0.1524" layer="91"/>
</segment>
</net>
<net name="LV_CSB" class="0">
<segment>
<label x="116.84" y="130.81" size="1.27" layer="95" xref="yes"/>
<wire x1="97.79" y1="130.81" x2="111.76" y2="130.81" width="0.1524" layer="91"/>
<pinref part="IC2" gate="IC" pin="CSB"/>
<pinref part="R6" gate="R" pin="1"/>
<wire x1="111.76" y1="130.81" x2="116.84" y2="130.81" width="0.1524" layer="91"/>
<wire x1="111.76" y1="134.62" x2="111.76" y2="130.81" width="0.1524" layer="91"/>
<junction x="111.76" y="130.81"/>
</segment>
</net>
<net name="LV_SDO" class="0">
<segment>
<label x="116.84" y="128.27" size="1.27" layer="95" xref="yes"/>
<pinref part="IC2" gate="IC" pin="SDO"/>
<wire x1="116.84" y1="128.27" x2="104.14" y2="128.27" width="0.1524" layer="91"/>
<pinref part="R5" gate="R" pin="1"/>
<wire x1="104.14" y1="128.27" x2="97.79" y2="128.27" width="0.1524" layer="91"/>
<wire x1="104.14" y1="134.62" x2="104.14" y2="128.27" width="0.1524" layer="91"/>
<junction x="104.14" y="128.27"/>
</segment>
<segment>
<pinref part="J1" gate="J" pin="2"/>
<wire x1="74.93" y1="101.6" x2="66.04" y2="101.6" width="0.1524" layer="91"/>
<label x="66.04" y="101.6" size="1.27" layer="95" rot="R180" xref="yes"/>
</segment>
</net>
<net name="LV_SDA" class="0">
<segment>
<wire x1="170.18" y1="96.52" x2="165.1" y2="96.52" width="0.1524" layer="91"/>
<wire x1="160.02" y1="96.52" x2="165.1" y2="96.52" width="0.1524" layer="91"/>
<label x="160.02" y="96.52" size="1.27" layer="95" rot="R180" xref="yes"/>
<pinref part="R1" gate="R" pin="1"/>
<junction x="165.1" y="96.52"/>
<pinref part="T3" gate="T1" pin="S"/>
</segment>
<segment>
<pinref part="IC2" gate="IC" pin="SDI"/>
<wire x1="97.79" y1="125.73" x2="116.84" y2="125.73" width="0.1524" layer="91"/>
<label x="116.84" y="125.73" size="1.27" layer="95" xref="yes"/>
</segment>
</net>
<net name="VCCIO" class="0">
<segment>
<pinref part="R2" gate="R" pin="2"/>
<pinref part="VCC1" gate="G$1" pin="VCCIO"/>
<wire x1="184.15" y1="110.49" x2="184.15" y2="106.68" width="0.1524" layer="91"/>
</segment>
<segment>
<pinref part="R3" gate="R" pin="2"/>
<pinref part="VCC2" gate="G$1" pin="VCCIO"/>
<wire x1="184.15" y1="78.74" x2="184.15" y2="74.93" width="0.1524" layer="91"/>
</segment>
<segment>
<wire x1="85.09" y1="71.12" x2="71.12" y2="71.12" width="0.1524" layer="91"/>
<wire x1="71.12" y1="71.12" x2="71.12" y2="74.93" width="0.1524" layer="91"/>
<pinref part="VCC3" gate="G$1" pin="VCCIO"/>
<pinref part="B1" gate="BOARD" pin="VCC"/>
</segment>
<segment>
<pinref part="IC1" gate="A" pin="VI"/>
<pinref part="C1" gate="C" pin="2"/>
<wire x1="102.87" y1="24.13" x2="95.25" y2="24.13" width="0.1524" layer="91"/>
<pinref part="VCC4" gate="G$1" pin="VCCIO"/>
<wire x1="95.25" y1="24.13" x2="95.25" y2="27.94" width="0.1524" layer="91"/>
<junction x="95.25" y="24.13"/>
</segment>
</net>
<net name="LV_SCL" class="0">
<segment>
<wire x1="170.18" y1="64.77" x2="165.1" y2="64.77" width="0.1524" layer="91"/>
<wire x1="160.02" y1="64.77" x2="165.1" y2="64.77" width="0.1524" layer="91"/>
<label x="160.02" y="64.77" size="1.27" layer="95" rot="R180" xref="yes"/>
<pinref part="R4" gate="R" pin="1"/>
<junction x="165.1" y="64.77"/>
<pinref part="T3" gate="T2" pin="S"/>
</segment>
<segment>
<pinref part="IC2" gate="IC" pin="SCK"/>
<wire x1="97.79" y1="123.19" x2="116.84" y2="123.19" width="0.1524" layer="91"/>
<label x="116.84" y="123.19" size="1.27" layer="95" xref="yes"/>
</segment>
</net>
</nets>
</sheet>
</sheets>
</schematic>
</drawing>
<compatibility>
<note version="6.3" minversion="6.2.2" severity="warning">
Since Version 6.2.2 text objects can contain more than one line,
which will not be processed correctly with this version.
</note>
</compatibility>
</eagle>
